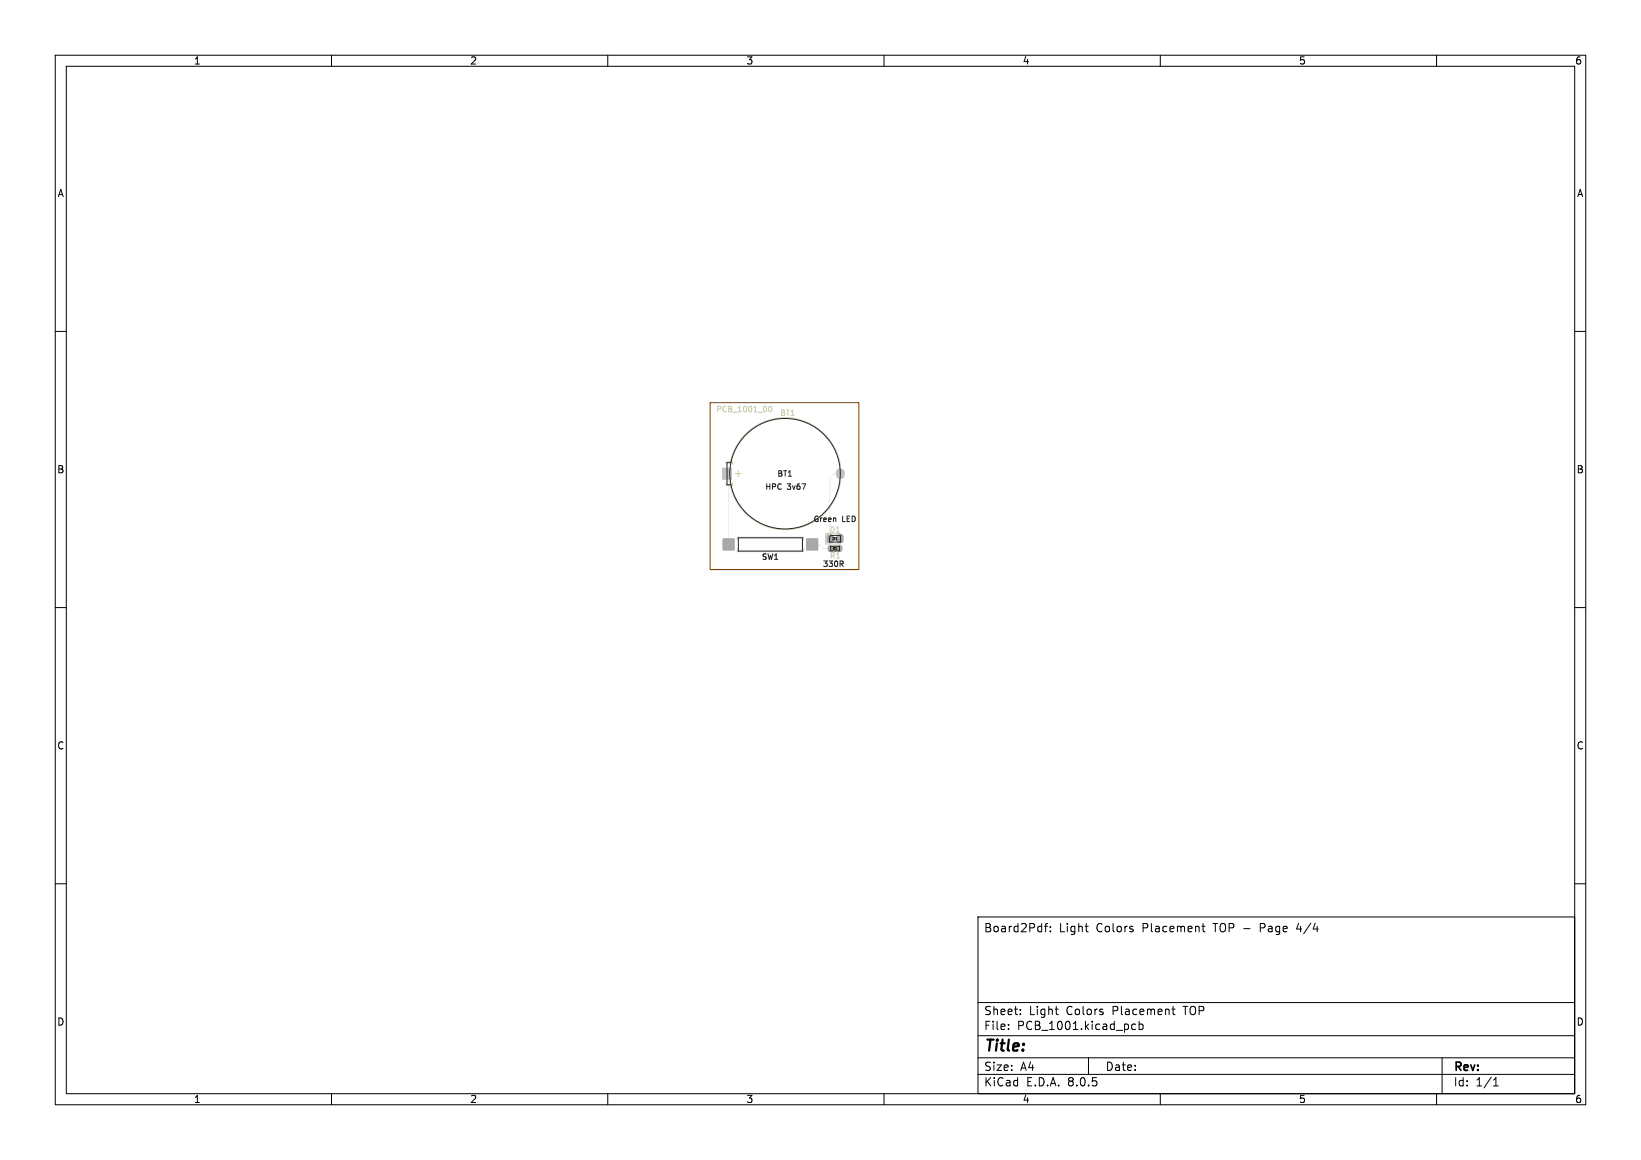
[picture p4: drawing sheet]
<svg xmlns="http://www.w3.org/2000/svg" width="297mm" height="210mm" viewBox="0 0 297 210" stroke-linecap="round" stroke-linejoin="round" font-family="sans-serif">
<g fill="#eee" stroke="#eee" stroke-width=".18">
<path d="M130.9 97.6h2v2h-2z"/>
<path d="M146 97.6h2v2h-2z"/>
<path d="M130.8 84.8h1.6v2h-1.6z"/>
<path d="M149.8 96.9l.6-.1 .3 .2v1l-.2 .2h-.6l-.2-.1z"/>
<path d="M151.7 96.9l.6-.1 .2 .2 .1 1-.2 .2h-.6l-.2-.1z"/>
<path d="M150 98.9h.6v.8h-.6z"/>
<path d="M151.6 98.9h.7v.8h-.7z"/>
</g>
<path d="M152.1 85.6v.4" fill="none" stroke="#eee" stroke-width="1.6"/>
<path d="M131.6 85.8l.3 .2v12.6M147 98.6h1.4l.7 .7h1.2M152.1 97.5l-.1 .1v1.7M152.1 85.8h-1.1l-.8 .7v11" fill="none" stroke="#eee" stroke-width=".2"/>
<g fill="#fff" stroke="#fff" stroke-width=".18">
<circle cx="131.6" cy="85.8" r=".42"/>
<circle cx="152.1" cy="85.8" r=".42"/>
</g>
<g fill="#c0c0c0" stroke="#c0c0c0" stroke-width=".18">
<path d="M130.9 97.6h2v2h-2z"/>
<path d="M146 97.6h2v2h-2z"/>
<path d="M130.8 84.8h1.6v2h-1.6z"/>
<path d="M149.8 96.9l.6-.1 .3 .2v1l-.2 .2h-.6l-.2-.1z"/>
<path d="M151.7 96.9l.6-.1 .2 .2 .1 1-.2 .2h-.6l-.2-.1z"/>
<path d="M150 98.9h.6v.8h-.6z"/>
<path d="M151.6 98.9h.7v.8h-.7z"/>
</g>
<path d="M152.1 85.6v.4" fill="none" stroke="#c0c0c0" stroke-width="1.6"/>
<g fill="#a8a8a8" stroke="#a8a8a8" stroke-width=".18">
<path d="M130.9 97.6h2v2h-2z"/>
<path d="M146 97.6h2v2h-2z"/>
<path d="M149.8 96.9l.6-.1 .3 .2v1l-.2 .2h-.6l-.2-.1z"/>
<path d="M151.7 96.9l.6-.1 .2 .2 .1 1-.2 .2h-.6l-.2-.1z"/>
<path d="M150 98.9h.6v.8h-.6z"/>
<path d="M151.6 98.9h.7v.8h-.7z"/>
</g>
<path d="M139.2 73.6l.2-.1a.53 .53 0 0 1 .3 .5 .53 .53 0 0 1-.3 .5l-.3-.3zM131.4 84.1v-.5h1.2v.5M131.4 87.4v.5h1.2v-.5M132.2 83.6a10.1 10.1 0 0 1 10.3-8 10.1 10.1 0 0 1 9.6 8.8M133.4 97.8v-.5h12v.5M133.4 99.4v.5h12v-.5M150.9 98.8h.5M152.1 96.6h-2.7v1.9h2.7M152.1 87.1a10.1 10.1 0 0 1-9.6 8.8 10.1 10.1 0 0 1-10.3-8" fill="none" stroke="#cca" stroke-width=".18"/>
<g fill="none" stroke="#222" stroke-width=".18">
<path d="M132.3 83.8h-.7v4h.7M133.6 97.4h11.6v2.4h-11.6zM150.3 98.9h1.6v.8h-1.6zM150.4 96.9h1.7v1.2h-2v-.9zM152.3 102.1l.3 .5M152.6 101.7v.3"/>
<circle cx="142.1" cy="85.8" r="10"/>
</g>
<path d="M128.5 72.9h26.9v30.2h-26.9z" fill="none" stroke="#804000" stroke-width=".18"/>
<g fill="none" stroke="#000" stroke-width=".18">
<path d="M10 10h277v190h-277zM12 12h273v186h-273zM60 10v2M110 10v2M160 10v2M210 10v2M260 10v2M10 60h2M285 60h2M10 110h2M285 110h2M10 160h2"/>
<path d="M285 160h2M177 166h108v32h-108zM189 167.7h.6M189.6 167.2l-.4 .2v1.3M190.1 168.6v.1M190.1 167.8v.1M196.4 167.7h.6M196.8 168.7h.2M217.5 167.7h.6M217.7 167.2v1.3l.4 .2M60 198v2M110 198v2"/>
<path d="M160 198v2M177 194.5h108M177 191.5h108M177 187.5h108M177 181.5h108M182.5 186.3v.1M182.5 185.5v.1M184.7 183.6v.1M184.7 182.8v.1M191 182.7h.5M191.4 183.7h.1M197 191.5v3"/>
<path d="M204.8 186.1l.3 .3 .4-.1M205.5 185.5l-.4-.1-.3 .3M206.2 185.5l.4-.1 .3 .3v.4l-.2 .2h-.5M206.2 184.9v1.5M210 198v2M212.1 182.7h.6M212.3 182.2v1.3l.4 .2M260 198v2M261 191.5v6.5M270.3 196.6h.9M270.3 195.5l.4-.4v1.5"/>
</g>
<text font-size="2.8" x="178" y="190.9">Title:</text>
<text font-size="2.1" fill="#cca" x="132.6" y="86.6">+</text>
<g font-size="2.1">
<text x="178" y="169">Board2Pdf:</text>
<text x="191.7" y="169">Light</text>
<text x="198.4" y="169">Colors</text>
<text x="206.9" y="169">Placement</text>
<text x="219.9" y="169">TOP -</text>
<text x="228.5" y="169">Page</text>
<text x="235.3" y="169">4/4</text>
<text x="178" y="184">Sheet:</text>
<text x="186.2" y="184">Light</text>
<text x="193" y="184">Colors</text>
<text x="201.5" y="184">Placement</text>
<text x="214.5" y="184">TOP</text>
<text x="178" y="186.7">File:</text>
<text x="184.1" y="186.7">PCB_1001.kicad_pcb</text>
<text x="178" y="196.9">KiCad</text>
<text x="178" y="194.1">Size:</text>
<text x="184.7" y="194.1">A4</text>
<text x="185.7" y="196.9">E.D.A.</text>
<text x="193.3" y="196.9">8.0.5</text>
<text x="200" y="194.1">Date:</text>
<text x="263" y="194.3">Rev:</text>
<text x="263" y="196.9">Id:</text>
<text x="267.1" y="196.9">1/1</text>
</g>
<g font-size="1.8">
<text x="35" y="11.9">1</text>
<text x="85" y="11.9">2</text>
<text x="135" y="11.9">3</text>
<text x="185" y="11.9">4</text>
<text x="235" y="11.9">5</text>
<text x="285" y="11.9">6</text>
<text x="10.3" y="35.9">A</text>
<text x="285.4" y="35.9">A</text>
<text x="10.3" y="85.9">B</text>
<text x="285.3" y="85.9">B</text>
<text x="10.3" y="135.9">C</text>
<text x="285.3" y="135.9">C</text>
<text x="10.3" y="185.9">D</text>
<text x="285.3" y="185.9">D</text>
<text x="35" y="199.9">1</text>
<text x="85" y="199.9">2</text>
<text x="135" y="199.9">3</text>
<text x="185" y="199.9">4</text>
<text x="235" y="199.9">5</text>
<text x="285" y="199.9">6</text>
</g>
<g font-size="1.4" fill="#cca">
<text x="129.5" y="74.7">PCB_1001_00</text>
<text x="141.1" y="75.5">BT1</text>
<text x="150" y="96.6">D1</text>
</g>
<g font-size="1.4" fill="#222">
<text x="138.4" y="88.9">HPC</text>
<text x="140.6" y="86.5">BT1</text>
<text x="142.5" y="88.9">3v67</text>
<text x="147.1" y="94.7">Green</text>
<text x="152.4" y="94.7">LED</text>
<text x="137.8" y="101.5">SW1</text>
<text x="150.1" y="101.3">R1</text>
<text x="148.8" y="102.8">330R</text>
</g>
<text font-size=".7" fill="#222" x="150.6" y="97.9">D1</text>
<text font-size=".6" fill="#222" x="150.7" y="99.6">R1</text>
</svg>
